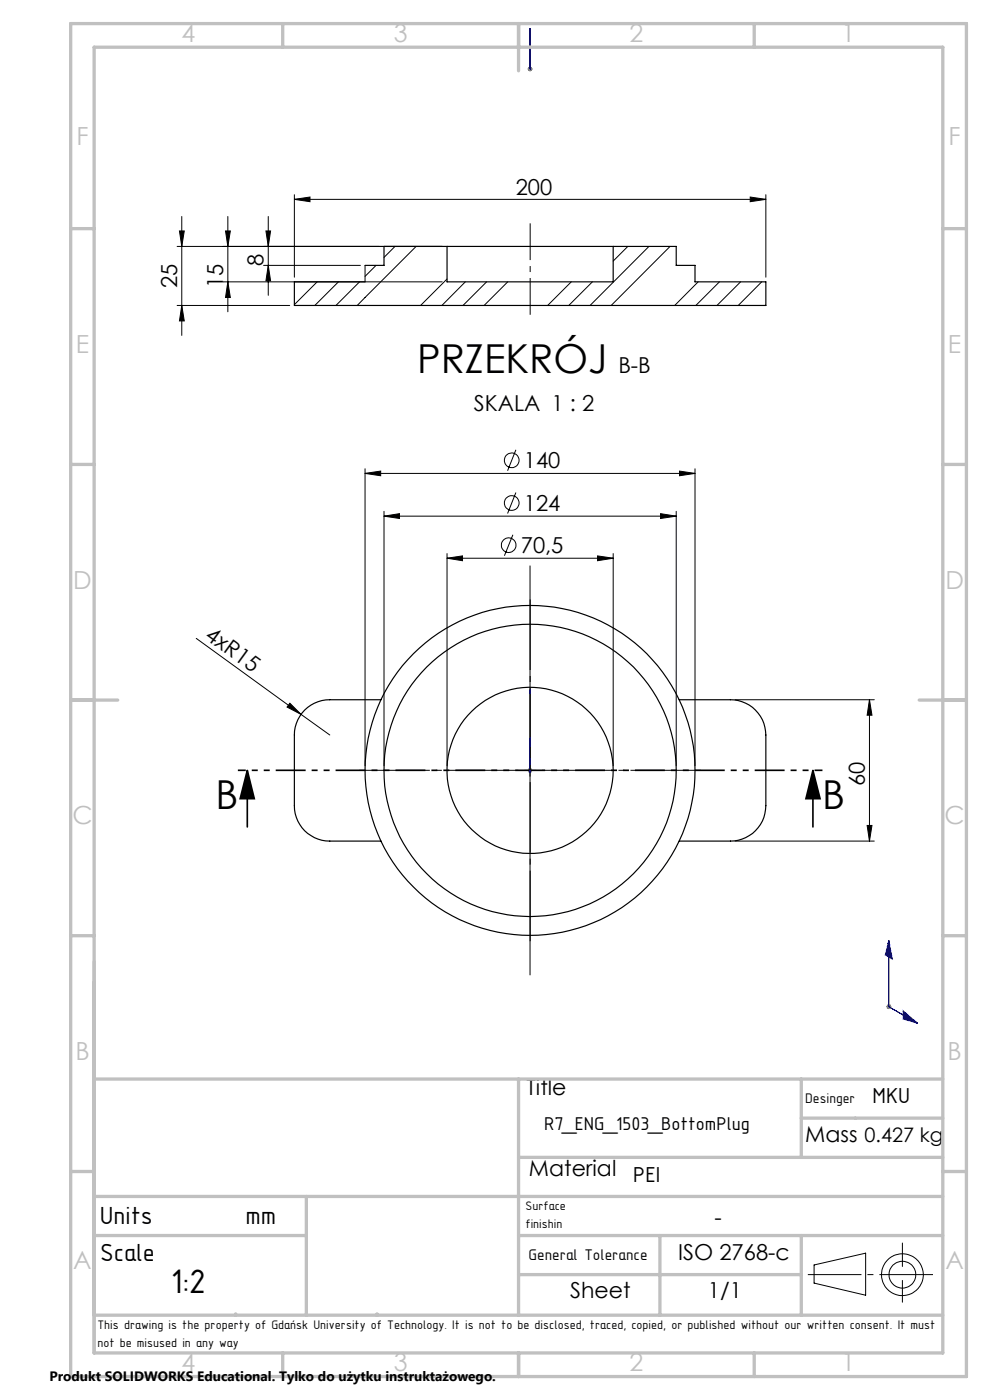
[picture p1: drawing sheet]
<svg xmlns="http://www.w3.org/2000/svg" width="210mm" height="297mm" viewBox="0 0 210 297" stroke-linecap="round" stroke-linejoin="round" font-family="sans-serif">
<g fill="none" stroke="#000" stroke-width=".25">
<path d="M94.8 52.3h35.3M94.8 52.3v7.5h35.3v-7.5M94.8 52.3h-13.3v4h-4.1M130.1 52.3h13.3v4h4v3.5h15.1v5h-100.1v-5h15M80.8 148.4h-10.8a7.5 7.5 0 0 0-7.6 7.5v15a7.5 7.5 0 0 0 7.6 7.5h10.8M144.1 148.4h10.8a7.5 7.5 0 0 1 7.6 7.5v15a7.5 7.5 0 0 1-7.6 7.5h-10.8"/>
<circle cx="112.4" cy="163.4" r="35"/>
<circle cx="112.4" cy="163.5" r="17.6"/>
<circle cx="112.5" cy="163.4" r="31"/>
</g>
<g fill="none" stroke="#000" stroke-width=".21">
<path d="M37.6 52.3h56.2M38.1 49h1l-.5 3.3zM38.6 45.9v25.3M47.3 59.8h46.5M47.8 49h1.1l-.6 3.3zM48.3 59.8l.6 3.3h-1.1zM48.3 45.9v20.2M55.9 56.3h20.5M56.4 49h1l-.5 3.3zM56.9 56.3l.5 3.3h-1zM56.9 45.9v16.7M62.4 42.3l3.4-.5v1z"/>
<path d="M62.4 41.3v17.5M62.4 42.3h100.1M67.3 59.8l-4.9 4.8M71.8 59.8l-5 5M76.3 59.8l-5 5M77.4 56.3v3.5M79.8 56.3l-2.4 2.3M83.8 52.3l-2.3 2.3M88.3 52.3l-12.5 12.5M94.8 59.2l-5.6 5.6M98.7 59.8l-5 5M103.2 59.8l-5 5"/>
<path d="M107.7 59.8l-5 5M121.2 59.8l-5 5M125.7 59.8l-5.1 5M133.2 52.3l-3.1 3.1M137.7 52.3l-12.5 12.5M142.1 52.3l-12.5 12.5M148.1 59.8l-5 5M152.6 59.8l-5 5M157.1 59.8l-5 5M159.1 41.8l3.4 .5-3.4 .5zM161.6 59.8l-5 5M162.5 41.3v17.5"/>
<path d="M37.6 64.8h23.9M38.6 64.8l.5 3.3h-1zM77.4 99.4v63.1M109.4 95.4l-1.7 4.5M144.1 99.9l3.3 .5-3.3 .5zM147.4 99.4v63.1M77.4 100.4l3.4-.5v1zM77.4 100.4h70M81.5 109.5l3.2-.5v1zM81.5 108.5v54M81.5 109.5h61.9M94.8 118.4l3.3-.5v1.1z"/>
<path d="M94.8 117.4v45.1M94.8 118.4h35.3M108.8 113.4l-1.8 4.5M109.4 104.5l-1.7 4.4M126.8 117.9l3.3 .5-3.3 .6zM130.1 117.4v45.1M140.1 109l3.3 .5-3.3 .5zM143.4 108.5v54M41.6 135.4l22.3 16.1M112.4 120v86.8M61.5 149.2l2.4 2.3-3-1.5zM63.9 151.5l6.1 4.4"/>
<path d="M155.9 148.4h29.6M184.4 148.4l.6 3.3h-1.1zM184.4 148.4v30M111.2 163.4h2.5M155.9 178.4h29.6M183.9 175.1h1.1l-.6 3.3zM20 197v90h180v-90M20 279h180M172.7 268.4l10.9-2.6v9l-10.9-2.6zM191.4 263.7v5M191.4 271.6v4.7"/>
<circle cx="108.5" cy="97.7" r="1.56"/>
<circle cx="107.9" cy="115.7" r="1.55"/>
<circle cx="108.5" cy="106.7" r="1.55"/>
<circle cx="191.4" cy="270.4" r="2.84"/>
<circle cx="191.4" cy="270.4" r="4.4"/>
</g>
<path d="M52.5 163.4l1.4 6h-3zM52.5 163.4v12M172.4 163.4l1.6 6h-3zM172.4 163.4v12" fill="none" stroke="#000" stroke-width=".35"/>
<g fill="none" stroke="#00f" stroke-width=".21">
<path d="M112.4 6.1v.8v-.8M112.4 14.4v.4zM112.4 14.6h.1M112.4 6.1v8.5M112.4 146.3v.8v-.8M112.4 156.6v1.7v-1.7M112.4 146.3v17.1M112.4 163.2v.5zM112.4 163v.9zM112.4 163.4h.1M188.5 199.5l.2 .8-.3-.1zM188.5 199.5l.8 4-1.5-.9z"/>
<path d="M188.5 199.5v14.1l6.1 3.5M191.6 214.4l3 2.7-3-.9zM194 216.5l.6 .6-.6-.2z"/>
</g>
<path d="M111.9 14.6h1.1M112.1 14.3l.7 .7M112.4 14.1v1M112.8 14.3l-.7 .7M111.9 163.4h1.1M112.1 163.1l.7 .7M112.4 162.9v1M112.8 163.1l-.7 .7M188 213.6h1.1M188.2 213.2l.7 .7M188.5 213v1.1M188.9 213.2l-.7 .7" fill="none" stroke="#808080" stroke-width=".21"/>
<path d="M112.5 66.8v-19.4" fill="none" stroke="#000" stroke-width=".21" stroke-dasharray="15.2 1.3 1.3 1.3" stroke-dashoffset="7.4" stroke-linecap="butt"/>
<path d="M174.5 163.4h-124" fill="none" stroke="#000" stroke-width=".35" stroke-dasharray="6.3 1.3 1.3 1.3 1.3 1.3" stroke-dashoffset="4.7" stroke-linecap="butt"/>
<path d="M171.4 270.4h26.5" fill="none" stroke="#000" stroke-width=".21" stroke-dasharray="15.2 1.3 1.3 1.3" stroke-dashoffset="3.9" stroke-linecap="butt"/>
<path d="M110 163.4h-33.8M112.5 160.9v-33.7M112.5 165.9v33.8M115 163.4h33.7" fill="none" stroke="#000" stroke-width=".21" stroke-dasharray="15.2 1.3 1.3 1.3" stroke-dashoffset=".3" stroke-linecap="butt"/>
<g fill="none" stroke="#c0c0c0" stroke-width=".7">
<path d="M15 5h190v287h-190zM20 10h180v277h-180zM60 5v5M110 5v10M160 5v5M15 48.5h5M200 48.5h5M15 98.5h5M200 98.5h5M15 148.5h10M195 148.5h10M15 198.5h5"/>
<path d="M200 198.5h5M20 228.9h180M110 228.9v50.1M170 228.9v16.6M170 237.2h30M15 248.5h5M20 253.8h180M65 253.8v25.2M110 245.5h90M200 248.5h5M20 279h180M20 262.1h45"/>
<path d="M50 278.7v.3M80 278.7v.3M110 262.1h90M110 270.4h60M140 262.1v16.9M170 262.1v16.9M60 287v5M110 287v5M160 287v5"/>
</g>
<path d="M172.4 163.4l1.6 6h-3zM52.5 163.4l1.4 6h-3z" fill="#000"/>
<g fill="#00f">
<path d="M112.4 163.2v.5zM112.4 146.3v.8z"/>
<path d="M112.4 163v.9zM112.4 156.6v1.7zM112.4 6.1v.8zM112.4 14.4v.4zM112.4 6.1v.8zM112.4 14.4v.4zM194 216.5l.6 .6-.6-.2zM188.5 199.5l.2 .8-.3-.1zM191.6 214.4l3 2.7-3-.9zM188.5 199.5l.8 4-1.5-.9z"/>
</g>
<g fill="#000">
<path d="M61.5 149.2l2.4 2.3-3-1.5z"/>
<path d="M48.3 59.8l.6 3.3h-1.1zM47.8 49h1.1l-.6 3.3zM56.9 56.3l.5 3.3h-1zM56.4 49h1l-.5 3.3zM38.6 64.8l.5 3.3h-1zM38.1 49h1l-.5 3.3z"/>
<path d="M94.8 118.4l3.3-.5v1.1zM126.8 117.9l3.3 .5-3.3 .6zM81.5 109.5l3.2-.5v1zM140.1 109l3.3 .5-3.3 .5zM77.4 100.4l3.4-.5v1zM144.1 99.9l3.3 .5-3.3 .5zM62.4 42.3l3.4-.5v1zM159.1 41.8l3.4 .5-3.4 .5z"/>
<path d="M184.4 148.4l.6 3.3h-1.1zM183.9 175.1h1.1l-.6 3.3z"/>
</g>
<g font-size="8.5">
<text x="88.5" y="79.1">PRZEKRÓJ</text>
<text x="45.7" y="171.6">B</text>
<text x="174.4" y="171.6">B</text>
</g>
<text font-size="7.8" x="36.2" y="274.4">1:2</text>
<g font-size="5.6">
<text x="21.2" y="259.6">Units</text>
<text x="52.1" y="259.6">mm</text>
<text x="21.2" y="267.5">Scale</text>
</g>
<g font-size="5.3" fill="#c0c0c0">
<text x="38.5" y="8.9">4</text>
<text x="83.5" y="8.9">3</text>
<text x="133.5" y="8.9">2</text>
<text x="178.5" y="8.9">1</text>
<text x="16.2" y="30.7">F</text>
<text x="201.2" y="30.7">F</text>
<text x="16.1" y="74.9">E</text>
<text x="201.1" y="74.9">E</text>
<text x="15.5" y="124.9">D</text>
<text x="200.5" y="124.9">D</text>
<text x="15.4" y="174.9">C</text>
<text x="200.4" y="174.9">C</text>
<text x="16" y="224.9">B</text>
<text x="201" y="224.9">B</text>
<text x="15.5" y="269.2">A</text>
<text x="200.5" y="269.2">A</text>
<text x="38.5" y="290.9">4</text>
<text x="83.5" y="290.9">3</text>
<text x="133.5" y="290.9">2</text>
<text x="178.5" y="290.9">1</text>
</g>
<g font-size="4.9">
<text x="185.1" y="234">MKU</text>
<text x="134.3" y="250.8">PEI</text>
</g>
<g font-size="4.7">
<text x="109.4" y="41.3">200</text>
<text x="55.9" y="56.3" transform="rotate(-90 55.9 56.3)">8</text>
<text x="37.6" y="61.1" transform="rotate(-90 37.6 61.1)">25</text>
<text x="47.3" y="61.1" transform="rotate(-90 47.3 61.1)">15</text>
<text x="131.2" y="79">B-B</text>
<text x="100.5" y="87.3">SKALA 1 : 2</text>
<text x="111.1" y="99.3">140</text>
<text x="111.1" y="108.4">124</text>
<text x="110.5" y="117.3">70,5</text>
<text x="43.3" y="135.4" transform="rotate(36 43.3 135.4)">4xR15</text>
<text x="183.4" y="166.7" transform="rotate(-90 183.4 166.7)">60</text>
<text x="111.7" y="232.3">Title</text>
<text x="170.8" y="242.2">Mass 0.427 kg</text>
<text x="112.2" y="249.5">Material</text>
<text x="151.6" y="259.9">-</text>
<text x="143.9" y="267.2">ISO 2768-c</text>
<text x="120.9" y="275.3">Sheet</text>
<text x="150.2" y="275.3">1/1</text>
</g>
<text font-size="4.2" x="115.4" y="239.7">R7_ENG_1503_BottomPlug</text>
<text font-size="3.5" x="112.1" y="267.4">General Tolerance</text>
<text font-size="3.2" x="170.8" y="234">Desinger</text>
<text font-size="2.9" x="10.5" y="292.9">Produkt SOLIDWORKS Educational. Tylko do użytku instruktażowego.</text>
<g font-size="2.8">
<text x="111.5" y="256.7">Surface</text>
<text x="111.5" y="260.5">finishin</text>
<text x="20.7" y="281.9">This drawing is the property of Gdańsk University of Technology. It is not to be disclosed, traced, copied, or published without our written consent. It must</text>
<text x="20.7" y="285.7">not be misused in any way</text>
</g>
</svg>
